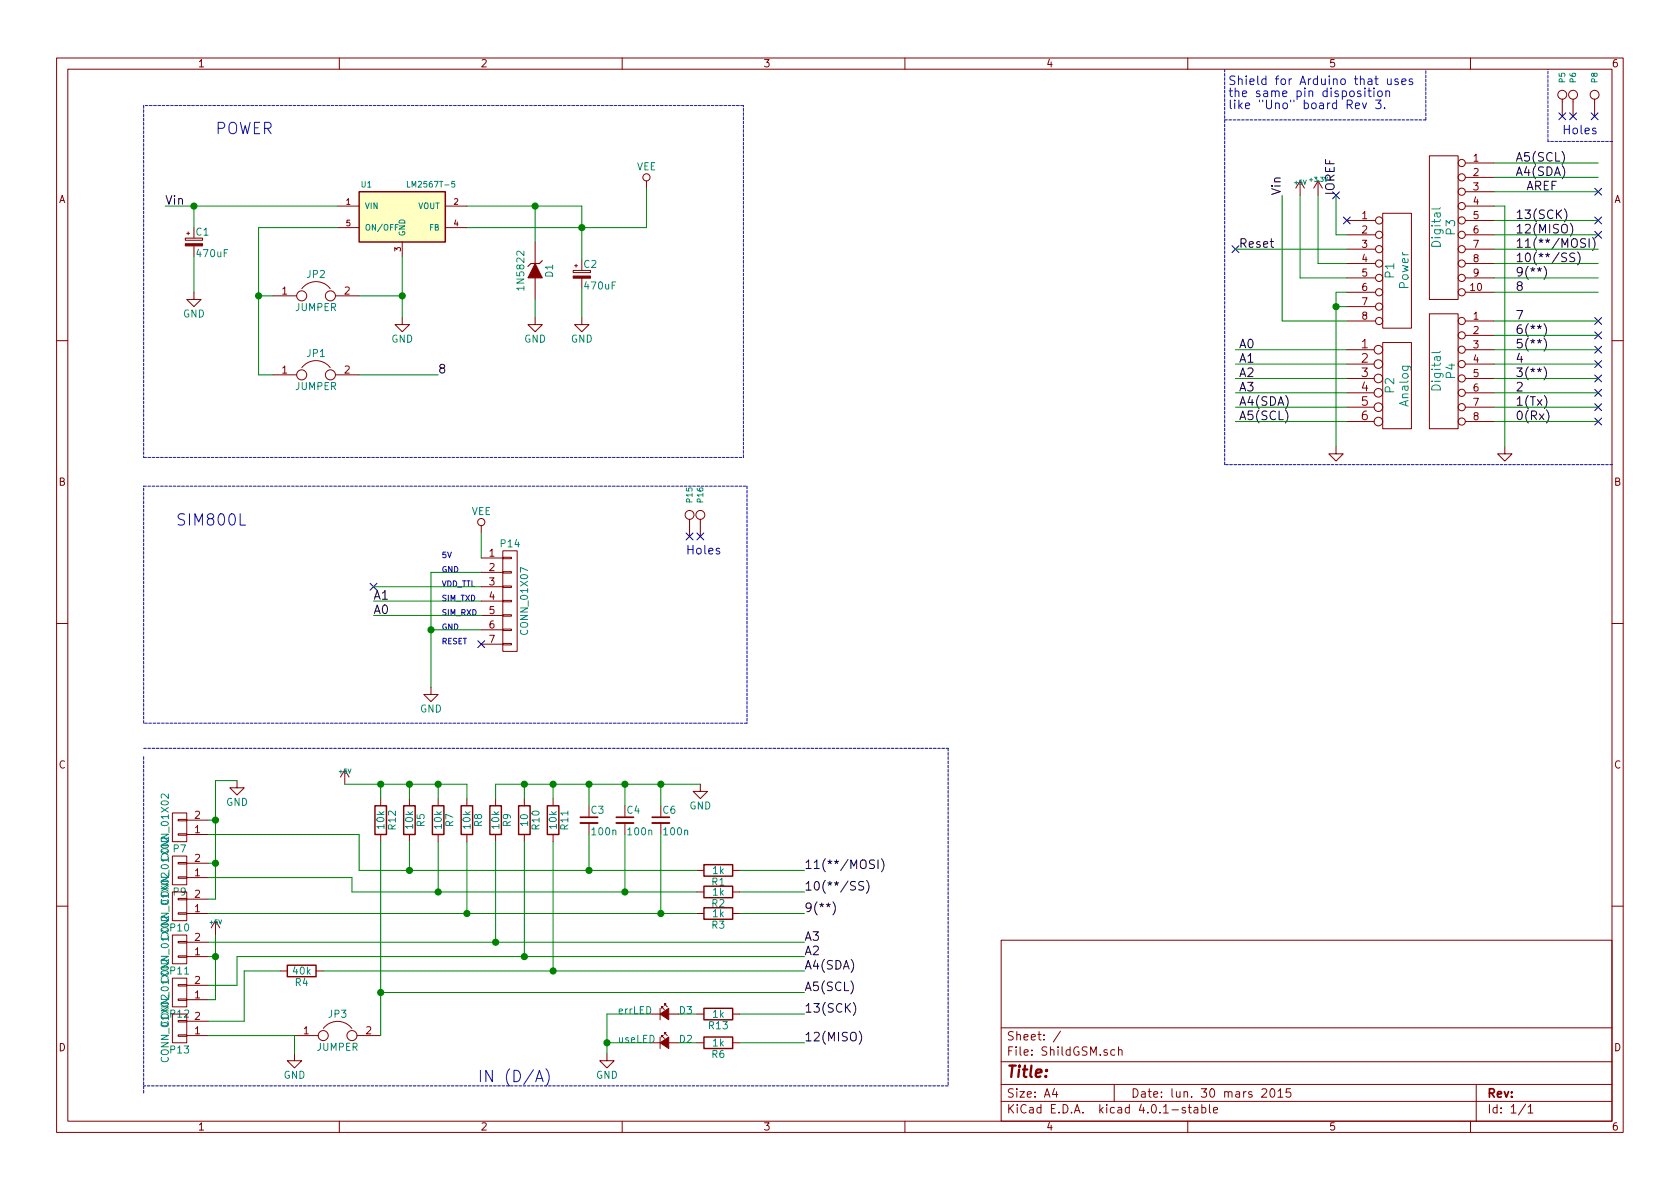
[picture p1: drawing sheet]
EESchema Schematic File Version 2
LIBS:power
LIBS:device
LIBS:transistors
LIBS:conn
LIBS:linear
LIBS:regul
LIBS:74xx
LIBS:cmos4000
LIBS:adc-dac
LIBS:memory
LIBS:xilinx
LIBS:microcontrollers
LIBS:dsp
LIBS:microchip
LIBS:analog_switches
LIBS:motorola
LIBS:texas
LIBS:intel
LIBS:audio
LIBS:interface
LIBS:digital-audio
LIBS:philips
LIBS:display
LIBS:cypress
LIBS:siliconi
LIBS:opto
LIBS:atmel
LIBS:contrib
LIBS:valves
LIBS:lm2567t-5
LIBS:lm2596
LIBS:ShildGSM-cache
EELAYER 25 0
EELAYER END
$Descr A4 11693 8268
encoding utf-8
Sheet 1 1
Title ""
Date "lun. 30 mars 2015"
Rev ""
Comp ""
Comment1 ""
Comment2 ""
Comment3 ""
Comment4 ""
$EndDescr
$Comp
L CONN_8 P1
U 1 1
P 9725 1875
F 0 "P1" V 9675 1875 60  0000 C CNN
F 1 "Power" V 9775 1875 60  0000 C CNN
F 2 "Socket_Arduino_Uno:Socket_Strip_Arduino_1x08" H 9725 1875 60  0001 C CNN
F 3 "" H 9725 1875 60  0000 C CNN
	1    9725 1875
	1    0    0    -1  
$EndComp
$Comp
L CONN_6 P2
U 1 1
P 9725 2675
F 0 "P2" V 9675 2675 60  0000 C CNN
F 1 "Analog" V 9775 2675 60  0000 C CNN
F 2 "Socket_Arduino_Uno:Socket_Strip_Arduino_1x06" H 9725 2675 60  0001 C CNN
F 3 "" H 9725 2675 60  0000 C CNN
	1    9725 2675
	1    0    0    -1  
$EndComp
$Comp
L CONN_8 P4
U 1 1
P 10050 2575
F 0 "P4" V 10000 2575 60  0000 C CNN
F 1 "Digital" V 10100 2575 60  0000 C CNN
F 2 "Socket_Arduino_Uno:Socket_Strip_Arduino_1x08" H 10050 2575 60  0001 C CNN
F 3 "" H 10050 2575 60  0000 C CNN
	1    10050 2575
	-1   0    0    -1  
$EndComp
$Comp
L CONN_10 P3
U 1 1
P 10050 1575
F 0 "P3" V 10000 1575 60  0000 C CNN
F 1 "Digital" V 10100 1575 60  0000 C CNN
F 2 "Socket_Arduino_Uno:Socket_Strip_Arduino_1x10" H 10050 1575 60  0001 C CNN
F 3 "" H 10050 1575 60  0000 C CNN
	1    10050 1575
	-1   0    0    -1  
$EndComp
Text Label 8625 1725 0    60   ~ 0
Reset
Text Label 8925 1350 1    60   ~ 0
Vin
Text Label 9300 1350 1    60   ~ 0
IOREF
Text Label 8625 2425 0    60   ~ 0
A0
Text Label 8625 2525 0    60   ~ 0
A1
Text Label 8625 2625 0    60   ~ 0
A2
Text Label 8625 2725 0    60   ~ 0
A3
Text Label 8625 2825 0    60   ~ 0
A4(SDA)
Text Label 8625 2925 0    60   ~ 0
A5(SCL)
Text Label 10550 2925 0    60   ~ 0
0(Rx)
Text Label 10550 2725 0    60   ~ 0
2
Text Label 10550 2825 0    60   ~ 0
1(Tx)
Text Label 10550 2625 0    60   ~ 0
3(**)
Text Label 10550 2525 0    60   ~ 0
4
Text Label 10550 2425 0    60   ~ 0
5(**)
Text Label 10550 2325 0    60   ~ 0
6(**)
Text Label 10550 2225 0    60   ~ 0
7
Text Label 10550 2025 0    60   ~ 0
8
Text Label 10550 1925 0    60   ~ 0
9(**)
Text Label 10550 1825 0    60   ~ 0
10(**/SS)
Text Label 10550 1725 0    60   ~ 0
11(**/MOSI)
Text Label 10550 1625 0    60   ~ 0
12(MISO)
Text Label 10550 1525 0    60   ~ 0
13(SCK)
Text Label 10625 1325 0    60   ~ 0
AREF
$Comp
L GND #PWR01
U 1 1
P 10475 3100
F 0 "#PWR01" H 10475 3100 30  0001 C CNN
F 1 "GND" H 10475 3030 30  0001 C CNN
F 2 "" H 10475 3100 60  0000 C CNN
F 3 "" H 10475 3100 60  0000 C CNN
	1    10475 3100
	1    0    0    -1  
$EndComp
$Comp
L GND #PWR02
U 1 1
P 9300 3100
F 0 "#PWR02" H 9300 3100 30  0001 C CNN
F 1 "GND" H 9300 3030 30  0001 C CNN
F 2 "" H 9300 3100 60  0000 C CNN
F 3 "" H 9300 3100 60  0000 C CNN
	1    9300 3100
	1    0    0    -1  
$EndComp
$Comp
L +5V #PWR03
U 1 1
P 9050 1350
F 0 "#PWR03" H 9050 1440 20  0001 C CNN
F 1 "+5V" H 9050 1440 30  0000 C CNN
F 2 "" H 9050 1350 60  0000 C CNN
F 3 "" H 9050 1350 60  0000 C CNN
	1    9050 1350
	1    0    0    -1  
$EndComp
$Comp
L +3.3V #PWR04
U 1 1
P 9175 1350
F 0 "#PWR04" H 9175 1310 30  0001 C CNN
F 1 "+3.3V" H 9175 1460 30  0000 C CNN
F 2 "" H 9175 1350 60  0000 C CNN
F 3 "" H 9175 1350 60  0000 C CNN
	1    9175 1350
	1    0    0    -1  
$EndComp
NoConn ~ 9375 1525
Text Label 10550 1225 0    60   ~ 0
A4(SDA)
Text Label 10550 1125 0    60   ~ 0
A5(SCL)
$Comp
L CONN_1 P5
U 1 1
P 10875 650
F 0 "P5" H 10955 650 40  0000 L CNN
F 1 "CONN_1" H 10875 705 30  0001 C CNN
F 2 "Socket_Arduino_Uno:Arduino_1pin" H 10875 650 60  0001 C CNN
F 3 "" H 10875 650 60  0000 C CNN
	1    10875 650 
	0    -1   -1   0   
$EndComp
$Comp
L CONN_1 P6
U 1 1
P 10950 650
F 0 "P6" H 11030 650 40  0000 L CNN
F 1 "CONN_1" H 10950 705 30  0001 C CNN
F 2 "Socket_Arduino_Uno:Arduino_1pin" H 10950 650 60  0001 C CNN
F 3 "" H 10950 650 60  0000 C CNN
	1    10950 650 
	0    -1   -1   0   
$EndComp
$Comp
L CONN_1 P8
U 1 1
P 11100 650
F 0 "P8" H 11180 650 40  0000 L CNN
F 1 "CONN_1" H 11100 705 30  0001 C CNN
F 2 "Socket_Arduino_Uno:Arduino_1pin" H 11100 650 60  0001 C CNN
F 3 "" H 11100 650 60  0000 C CNN
	1    11100 650 
	0    -1   -1   0   
$EndComp
Text Notes 10875 925  0    60   ~ 0
Holes
NoConn ~ 10875 800 
NoConn ~ 10950 800 
NoConn ~ 11100 800 
Text Notes 8550 750  0    60   ~ 0
Shield for Arduino that uses\nthe same pin disposition\nlike "Uno" board Rev 3.
$Comp
L LM2567T-5 U1
U 1 1
P 2800 1475
F 0 "U1" H 2550 1675 40  0000 C CNN
F 1 "LM2567T-5" H 3000 1675 40  0000 C CNN
F 2 "TO_SOT_Packages_THT:Pentawatt_Neutral_Staggered_Verical_TO220-5-T05D" H 2800 1575 35  0001 C CIN
F 3 "" H 2800 1475 60  0000 C CNN
	1    2800 1475
	1    0    0    -1  
$EndComp
Text Label 1150 1425 0    60   ~ 0
Vin
$Comp
L CP_Small C1
U 1 1
P 1350 1675
F 0 "C1" H 1360 1745 50  0000 L CNN
F 1 "470uF" H 1360 1595 50  0000 L CNN
F 2 "Capacitors_ThroughHole:C_Radial_D7.5_L11.2_P2.5" H 1350 1675 50  0001 C CNN
F 3 "" H 1350 1675 50  0000 C CNN
	1    1350 1675
	1    0    0    -1  
$EndComp
$Comp
L CONN_01X07 P14
U 1 1
P 3550 4175
F 0 "P14" H 3550 4575 50  0000 C CNN
F 1 "CONN_01X07" V 3650 4175 50  0000 C CNN
F 2 "Socket_Strips:Socket_Strip_Straight_1x07" H 3550 4175 50  0001 C CNN
F 3 "" H 3550 4175 50  0000 C CNN
	1    3550 4175
	1    0    0    -1  
$EndComp
Text Label 3050 2600 0    60   ~ 0
8
Text Notes 3075 3875 0    39   ~ 0
5V
Text Notes 3075 3975 0    39   ~ 0
GND
Text Notes 3075 4075 0    39   ~ 0
VDD_TTL
Text Notes 3075 4175 0    39   ~ 0
SIM_TXD
Text Notes 3075 4275 0    39   ~ 0
SIM_RXD
Text Notes 3075 4375 0    39   ~ 0
GND
Text Notes 3075 4475 0    39   ~ 0
RESET
$Comp
L GND #PWR05
U 1 1
P 1350 2025
F 0 "#PWR05" H 1350 1775 50  0001 C CNN
F 1 "GND" H 1350 1875 50  0000 C CNN
F 2 "" H 1350 2025 50  0000 C CNN
F 3 "" H 1350 2025 50  0000 C CNN
	1    1350 2025
	1    0    0    -1  
$EndComp
$Comp
L GND #PWR06
U 1 1
P 3000 4775
F 0 "#PWR06" H 3000 4525 50  0001 C CNN
F 1 "GND" H 3000 4625 50  0000 C CNN
F 2 "" H 3000 4775 50  0000 C CNN
F 3 "" H 3000 4775 50  0000 C CNN
	1    3000 4775
	1    0    0    -1  
$EndComp
Text Label 5600 6650 0    60   ~ 0
A2
Text Label 5600 6550 0    60   ~ 0
A3
$Comp
L ZENER D1
U 1 1
P 3725 1875
F 0 "D1" H 3725 1975 50  0000 C CNN
F 1 "1N5822" H 3725 1775 50  0000 C CNN
F 2 "Diodes_ThroughHole:Diode_DO-35_SOD27_Horizontal_RM10" H 3725 1875 50  0001 C CNN
F 3 "" H 3725 1875 50  0000 C CNN
	1    3725 1875
	0    1    1    0   
$EndComp
$Comp
L CP_Small C2
U 1 1
P 4050 1900
F 0 "C2" H 4060 1970 50  0000 L CNN
F 1 "470uF" H 4060 1820 50  0000 L CNN
F 2 "Capacitors_ThroughHole:C_Radial_D7.5_L11.2_P2.5" H 4050 1900 50  0001 C CNN
F 3 "" H 4050 1900 50  0000 C CNN
	1    4050 1900
	1    0    0    -1  
$EndComp
$Comp
L GND #PWR07
U 1 1
P 3725 2200
F 0 "#PWR07" H 3725 1950 50  0001 C CNN
F 1 "GND" H 3725 2050 50  0000 C CNN
F 2 "" H 3725 2200 50  0000 C CNN
F 3 "" H 3725 2200 50  0000 C CNN
	1    3725 2200
	1    0    0    -1  
$EndComp
$Comp
L GND #PWR08
U 1 1
P 4050 2200
F 0 "#PWR08" H 4050 1950 50  0001 C CNN
F 1 "GND" H 4050 2050 50  0000 C CNN
F 2 "" H 4050 2200 50  0000 C CNN
F 3 "" H 4050 2200 50  0000 C CNN
	1    4050 2200
	1    0    0    -1  
$EndComp
$Comp
L GND #PWR09
U 1 1
P 2800 2200
F 0 "#PWR09" H 2800 1950 50  0001 C CNN
F 1 "GND" H 2800 2050 50  0000 C CNN
F 2 "" H 2800 2200 50  0000 C CNN
F 3 "" H 2800 2200 50  0000 C CNN
	1    2800 2200
	1    0    0    -1  
$EndComp
$Comp
L CONN_1 P15
U 1 1
P 4800 3575
F 0 "P15" H 4880 3575 40  0000 L CNN
F 1 "CONN_1" H 4800 3630 30  0001 C CNN
F 2 "Socket_Arduino_Uno:Arduino_1pin" H 4800 3575 60  0001 C CNN
F 3 "" H 4800 3575 60  0000 C CNN
	1    4800 3575
	0    -1   -1   0   
$EndComp
$Comp
L CONN_1 P16
U 1 1
P 4875 3575
F 0 "P16" H 4955 3575 40  0000 L CNN
F 1 "CONN_1" H 4875 3630 30  0001 C CNN
F 2 "Socket_Arduino_Uno:Arduino_1pin" H 4875 3575 60  0001 C CNN
F 3 "" H 4875 3575 60  0000 C CNN
	1    4875 3575
	0    -1   -1   0   
$EndComp
Text Notes 4775 3850 0    60   ~ 0
Holes
NoConn ~ 4800 3725
NoConn ~ 4875 3725
Text Notes 1500 925  0    79   ~ 0
POWER
Text Notes 1225 3650 0    79   ~ 0
SIM800L
$Comp
L R R5
U 1 1
P 2850 5700
F 0 "R5" V 2930 5700 50  0000 C CNN
F 1 "10k" V 2850 5700 50  0000 C CNN
F 2 "Discret:R3" V 2780 5700 50  0001 C CNN
F 3 "" H 2850 5700 50  0000 C CNN
	1    2850 5700
	1    0    0    -1  
$EndComp
$Comp
L R R7
U 1 1
P 3050 5700
F 0 "R7" V 3130 5700 50  0000 C CNN
F 1 "10k" V 3050 5700 50  0000 C CNN
F 2 "Discret:R3" V 2980 5700 50  0001 C CNN
F 3 "" H 3050 5700 50  0000 C CNN
	1    3050 5700
	1    0    0    -1  
$EndComp
$Comp
L R R8
U 1 1
P 3250 5700
F 0 "R8" V 3330 5700 50  0000 C CNN
F 1 "10k" V 3250 5700 50  0000 C CNN
F 2 "Discret:R3" V 3180 5700 50  0001 C CNN
F 3 "" H 3250 5700 50  0000 C CNN
	1    3250 5700
	1    0    0    -1  
$EndComp
$Comp
L R R9
U 1 1
P 3450 5700
F 0 "R9" V 3530 5700 50  0000 C CNN
F 1 "10k" V 3450 5700 50  0000 C CNN
F 2 "Discret:R3" V 3380 5700 50  0001 C CNN
F 3 "" H 3450 5700 50  0000 C CNN
	1    3450 5700
	1    0    0    -1  
$EndComp
$Comp
L R R10
U 1 1
P 3650 5700
F 0 "R10" V 3730 5700 50  0000 C CNN
F 1 "10" V 3650 5700 50  0000 C CNN
F 2 "Discret:R3" V 3580 5700 50  0001 C CNN
F 3 "" H 3650 5700 50  0000 C CNN
	1    3650 5700
	1    0    0    -1  
$EndComp
$Comp
L R R11
U 1 1
P 3850 5700
F 0 "R11" V 3930 5700 50  0000 C CNN
F 1 "10k" V 3850 5700 50  0000 C CNN
F 2 "Discret:R3" V 3780 5700 50  0001 C CNN
F 3 "" H 3850 5700 50  0000 C CNN
	1    3850 5700
	1    0    0    -1  
$EndComp
$Comp
L C_Small C3
U 1 1
P 4100 5700
F 0 "C3" H 4110 5770 50  0000 L CNN
F 1 "100n" H 4110 5620 50  0000 L CNN
F 2 "Capacitors_ThroughHole:C_Rect_L7_W2_P5" H 4100 5700 50  0001 C CNN
F 3 "" H 4100 5700 50  0000 C CNN
	1    4100 5700
	1    0    0    -1  
$EndComp
$Comp
L C_Small C4
U 1 1
P 4350 5700
F 0 "C4" H 4360 5770 50  0000 L CNN
F 1 "100n" H 4360 5620 50  0000 L CNN
F 2 "Capacitors_ThroughHole:C_Rect_L7_W2_P5" H 4350 5700 50  0001 C CNN
F 3 "" H 4350 5700 50  0000 C CNN
	1    4350 5700
	1    0    0    -1  
$EndComp
$Comp
L C_Small C6
U 1 1
P 4600 5700
F 0 "C6" H 4610 5770 50  0000 L CNN
F 1 "100n" H 4610 5620 50  0000 L CNN
F 2 "Capacitors_ThroughHole:C_Rect_L7_W2_P5" H 4600 5700 50  0001 C CNN
F 3 "" H 4600 5700 50  0000 C CNN
	1    4600 5700
	1    0    0    -1  
$EndComp
$Comp
L GND #PWR010
U 1 1
P 4875 5450
F 0 "#PWR010" H 4875 5200 50  0001 C CNN
F 1 "GND" H 4875 5300 50  0000 C CNN
F 2 "" H 4875 5450 50  0000 C CNN
F 3 "" H 4875 5450 50  0000 C CNN
	1    4875 5450
	1    0    0    -1  
$EndComp
$Comp
L R R1
U 1 1
P 5000 6050
F 0 "R1" V 5080 6050 50  0000 C CNN
F 1 "1k" V 5000 6050 50  0000 C CNN
F 2 "Discret:R3" V 4930 6050 50  0001 C CNN
F 3 "" H 5000 6050 50  0000 C CNN
	1    5000 6050
	0    1    1    0   
$EndComp
$Comp
L R R2
U 1 1
P 5000 6200
F 0 "R2" V 5080 6200 50  0000 C CNN
F 1 "1k" V 5000 6200 50  0000 C CNN
F 2 "Discret:R3" V 4930 6200 50  0001 C CNN
F 3 "" H 5000 6200 50  0000 C CNN
	1    5000 6200
	0    1    1    0   
$EndComp
$Comp
L R R3
U 1 1
P 5000 6350
F 0 "R3" V 5080 6350 50  0000 C CNN
F 1 "1k" V 5000 6350 50  0000 C CNN
F 2 "Discret:R3" V 4930 6350 50  0001 C CNN
F 3 "" H 5000 6350 50  0000 C CNN
	1    5000 6350
	0    1    1    0   
$EndComp
$Comp
L R R4
U 1 1
P 2100 6750
F 0 "R4" V 2180 6750 50  0000 C CNN
F 1 "40k" V 2100 6750 50  0000 C CNN
F 2 "Discret:R3" V 2030 6750 50  0001 C CNN
F 3 "" H 2100 6750 50  0000 C CNN
	1    2100 6750
	0    1    1    0   
$EndComp
Text Label 2600 4275 0    60   ~ 0
A0
Text Label 2600 4175 0    60   ~ 0
A1
Text Label 5600 6750 0    60   ~ 0
A4(SDA)
Text Label 5600 6350 0    60   ~ 0
9(**)
Text Label 5600 6200 0    60   ~ 0
10(**/SS)
Text Label 5600 6050 0    60   ~ 0
11(**/MOSI)
$Comp
L GND #PWR011
U 1 1
P 2050 7325
F 0 "#PWR011" H 2050 7075 50  0001 C CNN
F 1 "GND" H 2050 7175 50  0000 C CNN
F 2 "" H 2050 7325 50  0000 C CNN
F 3 "" H 2050 7325 50  0000 C CNN
	1    2050 7325
	1    0    0    -1  
$EndComp
Text Notes 3325 7525 0    79   ~ 0
IN (D/A)
$Comp
L R R12
U 1 1
P 2650 5700
F 0 "R12" V 2730 5700 50  0000 C CNN
F 1 "10k" V 2650 5700 50  0000 C CNN
F 2 "Discret:R3" V 2580 5700 50  0001 C CNN
F 3 "" H 2650 5700 50  0000 C CNN
	1    2650 5700
	1    0    0    -1  
$EndComp
Text Label 5600 6900 0    60   ~ 0
A5(SCL)
$Comp
L VEE #PWR012
U 1 1
P 4500 1300
F 0 "#PWR012" H 4500 1150 50  0001 C CNN
F 1 "VEE" H 4500 1450 50  0000 C CNN
F 2 "" H 4500 1300 50  0000 C CNN
F 3 "" H 4500 1300 50  0000 C CNN
	1    4500 1300
	1    0    0    -1  
$EndComp
NoConn ~ 11125 2225
NoConn ~ 11125 2325
NoConn ~ 11125 2425
NoConn ~ 11125 2525
NoConn ~ 11125 2625
NoConn ~ 11125 2725
NoConn ~ 11125 2825
NoConn ~ 11125 2925
NoConn ~ 11125 1525
NoConn ~ 11125 1625
NoConn ~ 11125 1325
NoConn ~ 8600 1725
$Comp
L JUMPER JP3
U 1 1
P 2350 7200
F 0 "JP3" H 2350 7350 50  0000 C CNN
F 1 "JUMPER" H 2350 7120 50  0000 C CNN
F 2 "Pin_Headers:Pin_Header_Straight_1x02" H 2350 7200 50  0001 C CNN
F 3 "" H 2350 7200 50  0000 C CNN
	1    2350 7200
	1    0    0    -1  
$EndComp
$Comp
L JUMPER JP2
U 1 1
P 2200 2050
F 0 "JP2" H 2200 2200 50  0000 C CNN
F 1 "JUMPER" H 2200 1970 50  0000 C CNN
F 2 "Resistors_SMD:R_0603_HandSoldering" H 2200 2050 50  0001 C CNN
F 3 "" H 2200 2050 50  0000 C CNN
	1    2200 2050
	1    0    0    -1  
$EndComp
$Comp
L VEE #PWR013
U 1 1
P 3350 3700
F 0 "#PWR013" H 3350 3550 50  0001 C CNN
F 1 "VEE" H 3350 3850 50  0000 C CNN
F 2 "" H 3350 3700 50  0000 C CNN
F 3 "" H 3350 3700 50  0000 C CNN
	1    3350 3700
	1    0    0    -1  
$EndComp
$Comp
L +5V #PWR014
U 1 1
P 2400 5450
F 0 "#PWR014" H 2400 5540 20  0001 C CNN
F 1 "+5V" H 2400 5540 30  0000 C CNN
F 2 "" H 2400 5450 60  0000 C CNN
F 3 "" H 2400 5450 60  0000 C CNN
	1    2400 5450
	1    0    0    -1  
$EndComp
NoConn ~ 3350 4475
$Comp
L JUMPER JP1
U 1 1
P 2200 2600
F 0 "JP1" H 2200 2750 50  0000 C CNN
F 1 "JUMPER" H 2200 2520 50  0000 C CNN
F 2 "Discret:R3" H 2200 2600 50  0001 C CNN
F 3 "" H 2200 2600 50  0000 C CNN
	1    2200 2600
	1    0    0    -1  
$EndComp
NoConn ~ 2600 4075
NoConn ~ 9300 1350
$Comp
L CONN_01X02 P7
U 1 1
P 1250 5750
F 0 "P7" H 1250 5900 50  0000 C CNN
F 1 "CONN_01X02" V 1350 5750 50  0000 C CNN
F 2 "Sockets_MOLEX_KK-System:Socket_MOLEX-KK-RM2-54mm_Lock_2pin_straight" H 1250 5750 50  0001 C CNN
F 3 "" H 1250 5750 50  0000 C CNN
	1    1250 5750
	-1   0    0    1   
$EndComp
$Comp
L CONN_01X02 P9
U 1 1
P 1250 6050
F 0 "P9" H 1250 6200 50  0000 C CNN
F 1 "CONN_01X02" V 1350 6050 50  0000 C CNN
F 2 "Sockets_MOLEX_KK-System:Socket_MOLEX-KK-RM2-54mm_Lock_2pin_straight" H 1250 6050 50  0001 C CNN
F 3 "" H 1250 6050 50  0000 C CNN
	1    1250 6050
	-1   0    0    1   
$EndComp
$Comp
L CONN_01X02 P10
U 1 1
P 1250 6300
F 0 "P10" H 1250 6450 50  0000 C CNN
F 1 "CONN_01X02" V 1350 6300 50  0000 C CNN
F 2 "Sockets_MOLEX_KK-System:Socket_MOLEX-KK-RM2-54mm_Lock_2pin_straight" H 1250 6300 50  0001 C CNN
F 3 "" H 1250 6300 50  0000 C CNN
	1    1250 6300
	-1   0    0    1   
$EndComp
$Comp
L CONN_01X02 P11
U 1 1
P 1250 6600
F 0 "P11" H 1250 6750 50  0000 C CNN
F 1 "CONN_01X02" V 1350 6600 50  0000 C CNN
F 2 "Sockets_MOLEX_KK-System:Socket_MOLEX-KK-RM2-54mm_Lock_2pin_straight" H 1250 6600 50  0001 C CNN
F 3 "" H 1250 6600 50  0000 C CNN
	1    1250 6600
	-1   0    0    1   
$EndComp
$Comp
L CONN_01X02 P12
U 1 1
P 1250 6900
F 0 "P12" H 1250 7050 50  0000 C CNN
F 1 "CONN_01X02" V 1350 6900 50  0000 C CNN
F 2 "Sockets_MOLEX_KK-System:Socket_MOLEX-KK-RM2-54mm_Lock_2pin_straight" H 1250 6900 50  0001 C CNN
F 3 "" H 1250 6900 50  0000 C CNN
	1    1250 6900
	-1   0    0    1   
$EndComp
$Comp
L CONN_01X02 P13
U 1 1
P 1250 7150
F 0 "P13" H 1250 7300 50  0000 C CNN
F 1 "CONN_01X02" V 1350 7150 50  0000 C CNN
F 2 "Sockets_MOLEX_KK-System:Socket_MOLEX-KK-RM2-54mm_Lock_2pin_straight" H 1250 7150 50  0001 C CNN
F 3 "" H 1250 7150 50  0000 C CNN
	1    1250 7150
	-1   0    0    1   
$EndComp
$Comp
L GND #PWR015
U 1 1
P 1650 5425
F 0 "#PWR015" H 1650 5175 50  0001 C CNN
F 1 "GND" H 1650 5275 50  0000 C CNN
F 2 "" H 1650 5425 50  0000 C CNN
F 3 "" H 1650 5425 50  0000 C CNN
	1    1650 5425
	1    0    0    -1  
$EndComp
$Comp
L +5V #PWR016
U 1 1
P 1500 6500
F 0 "#PWR016" H 1500 6590 20  0001 C CNN
F 1 "+5V" H 1500 6590 30  0000 C CNN
F 2 "" H 1500 6500 60  0000 C CNN
F 3 "" H 1500 6500 60  0000 C CNN
	1    1500 6500
	1    0    0    -1  
$EndComp
$Comp
L R R6
U 1 1
P 5000 7250
F 0 "R6" V 5080 7250 50  0000 C CNN
F 1 "1k" V 5000 7250 50  0000 C CNN
F 2 "Discret:R3" V 4930 7250 50  0001 C CNN
F 3 "" H 5000 7250 50  0000 C CNN
	1    5000 7250
	0    1    1    0   
$EndComp
$Comp
L Led_Small D2
U 1 1
P 4625 7250
F 0 "D2" H 4725 7275 50  0000 L CNN
F 1 "useLED" H 4300 7275 50  0000 L CNN
F 2 "LEDs:LED-3MM" V 4625 7250 50  0001 C CNN
F 3 "" V 4625 7250 50  0000 C CNN
	1    4625 7250
	1    0    0    -1  
$EndComp
$Comp
L GND #PWR017
U 1 1
P 4225 7325
F 0 "#PWR017" H 4225 7075 50  0001 C CNN
F 1 "GND" H 4225 7175 50  0000 C CNN
F 2 "" H 4225 7325 50  0000 C CNN
F 3 "" H 4225 7325 50  0000 C CNN
	1    4225 7325
	1    0    0    -1  
$EndComp
Text Label 5600 7250 0    60   ~ 0
12(MISO)
Wire Wire Line
	8600 2425 9375 2425
Wire Wire Line
	8600 2525 9375 2525
Wire Wire Line
	8600 2625 9375 2625
Wire Wire Line
	8600 2725 9375 2725
Wire Wire Line
	8600 2825 9375 2825
Wire Wire Line
	8600 2925 9375 2925
Wire Wire Line
	10400 2025 11125 2025
Wire Wire Line
	10400 1925 11125 1925
Wire Wire Line
	10400 1825 11125 1825
Wire Wire Line
	10400 1725 11125 1725
Wire Wire Line
	10400 1625 11125 1625
Wire Wire Line
	10400 1525 11125 1525
Wire Wire Line
	10400 1325 11125 1325
Wire Wire Line
	10400 1225 11125 1225
Wire Wire Line
	10400 1125 11125 1125
Wire Wire Line
	9175 1825 9375 1825
Wire Wire Line
	9050 1925 9375 1925
Wire Wire Line
	9300 2025 9300 3100
Wire Wire Line
	8600 1725 9375 1725
Wire Wire Line
	10475 1425 10475 3100
Wire Wire Line
	10475 1425 10400 1425
Wire Wire Line
	10400 2425 11125 2425
Wire Wire Line
	10400 2325 11125 2325
Wire Wire Line
	10400 2225 11125 2225
Wire Wire Line
	10400 2725 11125 2725
Wire Wire Line
	10400 2625 11125 2625
Wire Wire Line
	10400 2525 11125 2525
Wire Wire Line
	10400 2925 11125 2925
Wire Wire Line
	10400 2825 11125 2825
Wire Wire Line
	9175 1825 9175 1350
Wire Wire Line
	9300 1350 9300 1625
Wire Wire Line
	9300 1625 9375 1625
Wire Wire Line
	9050 1350 9050 1925
Wire Wire Line
	8925 1350 8925 2225
Wire Wire Line
	8925 2225 9375 2225
Wire Wire Line
	9300 2025 9375 2025
Wire Wire Line
	9375 2125 9300 2125
Connection ~ 9300 2125
Wire Notes Line
	11225 975  10775 975 
Wire Notes Line
	10775 975  10775 475 
Wire Notes Line
	11225 3225 8525 3225
Wire Notes Line
	8525 3225 8525 475 
Wire Notes Line
	8525 825  9925 825 
Wire Notes Line
	9925 825  9925 475 
Wire Wire Line
	2350 1425 1150 1425
Wire Wire Line
	1800 1575 2350 1575
Wire Wire Line
	3350 4075 2600 4075
Wire Wire Line
	3350 4175 2600 4175
Wire Wire Line
	3350 4275 2600 4275
Wire Wire Line
	1350 1775 1350 2025
Wire Wire Line
	1350 1575 1350 1425
Connection ~ 1350 1425
Wire Wire Line
	3350 3975 3000 3975
Wire Wire Line
	3000 3975 3000 4775
Wire Wire Line
	3350 4375 3000 4375
Connection ~ 3000 4375
Wire Wire Line
	3250 1425 4050 1425
Wire Wire Line
	3725 1425 3725 1675
Wire Wire Line
	4050 1425 4050 1800
Connection ~ 4050 1575
Wire Wire Line
	4050 2000 4050 2200
Wire Wire Line
	3725 2075 3725 2200
Connection ~ 3725 1425
Wire Wire Line
	2800 1775 2800 2200
Wire Notes Line
	1000 725  1000 3175
Wire Notes Line
	1000 3175 5175 3175
Wire Notes Line
	5175 3175 5175 725 
Wire Notes Line
	5175 725  1000 725 
Wire Notes Line
	1000 3375 5200 3375
Wire Notes Line
	5200 3375 5200 5025
Wire Notes Line
	5200 5025 1000 5025
Wire Notes Line
	1000 5025 1000 3375
Wire Wire Line
	3450 5550 3450 5450
Wire Wire Line
	3450 5450 4875 5450
Wire Wire Line
	4600 5450 4600 5600
Wire Wire Line
	4350 5600 4350 5450
Connection ~ 4350 5450
Wire Wire Line
	4100 5600 4100 5450
Connection ~ 4100 5450
Wire Wire Line
	3850 5550 3850 5450
Connection ~ 3850 5450
Wire Wire Line
	3650 5550 3650 5450
Connection ~ 3650 5450
Connection ~ 4600 5450
Wire Wire Line
	3250 5450 3250 5550
Wire Wire Line
	2400 5450 3250 5450
Wire Wire Line
	2850 5450 2850 5550
Wire Wire Line
	3050 5550 3050 5450
Connection ~ 3050 5450
Connection ~ 2850 5450
Wire Wire Line
	2850 5850 2850 6050
Connection ~ 2850 6050
Wire Wire Line
	3050 5850 3050 6200
Connection ~ 3050 6200
Wire Wire Line
	3250 5850 3250 6350
Connection ~ 3250 6350
Wire Wire Line
	4100 5800 4100 6050
Connection ~ 4100 6050
Wire Wire Line
	4350 5800 4350 6200
Connection ~ 4350 6200
Wire Wire Line
	4600 5800 4600 6350
Connection ~ 4600 6350
Wire Wire Line
	1650 6650 5600 6650
Wire Wire Line
	1950 6750 1700 6750
Wire Wire Line
	2250 6750 5600 6750
Wire Wire Line
	3450 5850 3450 6550
Connection ~ 3450 6550
Wire Wire Line
	3650 5850 3650 6650
Connection ~ 3650 6650
Wire Wire Line
	3850 5850 3850 6750
Connection ~ 3850 6750
Wire Wire Line
	3250 1575 4500 1575
Wire Wire Line
	3350 3875 3350 3700
Wire Notes Line
	1000 5200 6600 5200
Wire Notes Line
	6600 5200 6600 7550
Wire Notes Line
	6600 7550 1000 7550
Wire Notes Line
	1000 7600 1000 5250
Wire Wire Line
	2650 5550 2650 5450
Connection ~ 2650 5450
Wire Wire Line
	2650 5850 2650 7200
Connection ~ 2650 6900
Wire Wire Line
	1800 1575 1800 2600
Wire Wire Line
	1900 2050 1800 2050
Connection ~ 1800 2050
Wire Wire Line
	2500 2050 2800 2050
Connection ~ 2800 2050
Wire Wire Line
	1800 2600 1900 2600
Wire Wire Line
	2500 2600 3050 2600
Wire Wire Line
	4500 1575 4500 1300
Wire Wire Line
	5150 6050 5600 6050
Wire Wire Line
	5150 6200 5600 6200
Wire Wire Line
	5150 6350 5600 6350
Wire Wire Line
	2650 6900 5600 6900
Wire Wire Line
	2500 6050 4850 6050
Wire Wire Line
	2450 6200 4850 6200
Wire Wire Line
	1450 6350 4850 6350
Wire Wire Line
	2450 6200 2450 6100
Wire Wire Line
	2450 6100 1450 6100
Wire Wire Line
	2500 6050 2500 5800
Wire Wire Line
	2500 5800 1450 5800
Wire Wire Line
	1450 7200 2050 7200
Wire Wire Line
	1450 6550 5600 6550
Wire Wire Line
	1450 6850 1650 6850
Wire Wire Line
	1500 6250 1450 6250
Wire Wire Line
	1500 5425 1500 6250
Wire Wire Line
	1500 5700 1450 5700
Wire Wire Line
	1450 6000 1500 6000
Connection ~ 1500 6000
Wire Wire Line
	1500 5425 1650 5425
Connection ~ 1500 5700
Wire Wire Line
	1650 6850 1650 6650
Wire Wire Line
	1700 6750 1700 7100
Wire Wire Line
	1700 7100 1450 7100
Wire Wire Line
	2050 7200 2050 7325
Wire Wire Line
	1500 6950 1450 6950
Wire Wire Line
	1450 6650 1500 6650
Connection ~ 1500 6650
Wire Wire Line
	1500 6950 1500 6500
Wire Wire Line
	5150 7250 5600 7250
Wire Wire Line
	4850 7250 4725 7250
Wire Wire Line
	4525 7250 4225 7250
Wire Wire Line
	4225 7050 4225 7325
$Comp
L R R13
U 1 1
P 5000 7050
F 0 "R13" V 5080 7050 50  0000 C CNN
F 1 "1k" V 5000 7050 50  0000 C CNN
F 2 "Discret:R3" V 4930 7050 50  0001 C CNN
F 3 "" H 5000 7050 50  0000 C CNN
	1    5000 7050
	0    1    1    0   
$EndComp
$Comp
L Led_Small D3
U 1 1
P 4625 7050
F 0 "D3" H 4725 7075 50  0000 L CNN
F 1 "errLED" H 4300 7075 50  0000 L CNN
F 2 "LEDs:LED-3MM" V 4625 7050 50  0001 C CNN
F 3 "" V 4625 7050 50  0000 C CNN
	1    4625 7050
	1    0    0    -1  
$EndComp
Wire Wire Line
	5150 7050 5600 7050
Wire Wire Line
	4850 7050 4725 7050
Wire Wire Line
	4525 7050 4225 7050
Connection ~ 4225 7250
Text Label 5600 7050 0    60   ~ 0
13(SCK)
$EndSCHEMATC
